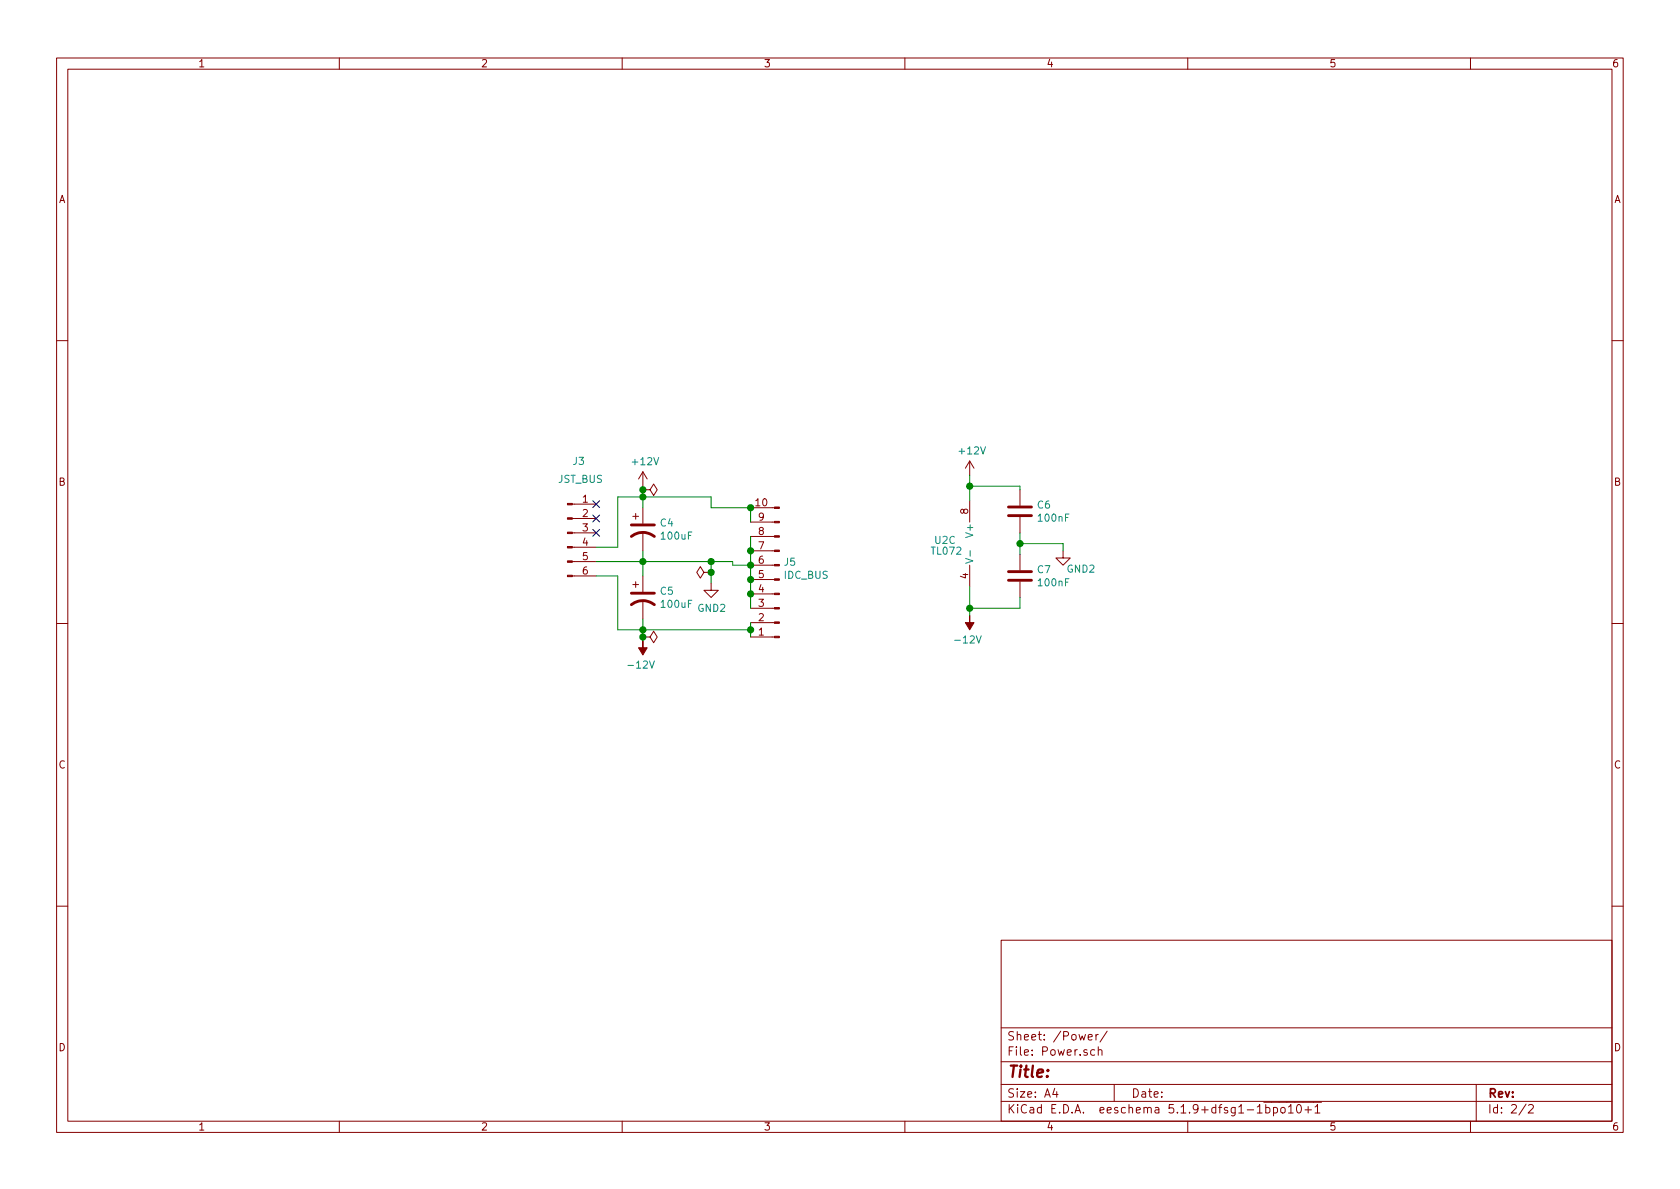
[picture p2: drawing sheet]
<svg xmlns="http://www.w3.org/2000/svg" width="297mm" height="210mm" viewBox="0 0 297 210" stroke-linecap="round" stroke-linejoin="round" font-family="sans-serif">
<g fill="none" stroke="#840000" stroke-width=".18">
<path d="M10 10.3h277v189.9h-277zM12 12.2h273v186.1h-273zM60 10.3v1.9M110 10.3v1.9M160 10.3v1.9M210 10.3v1.9M260 10.3v1.9M10 60.2h2M285 60.2h2M101.2 99.3h4.2M101.2 96.8h4.2M101.2 94.2h4.2"/>
<path d="M101.2 91.7h4.2M101.2 89.1h4.2M111.9 91.3h1M112.4 90.8v1M113.7 86.6h1.2l.7-1 .6 1-.6 1-.7-1M113.7 86.6h.1M113.7 83.4l-.8 1.3M113.7 83.4v2.6M113.7 89.8v2.8M113.7 94.1v3.3M113.7 83.4l.7 1.3M132.7 89.8h4.2"/>
<path d="M132.7 92.3h4.2M132.7 94.9h4.2M132.7 97.4h4.2M132.7 99.9h4.2M171.4 81.5l-.7 1.3M171.4 81.5v2.6M171.4 88.5v3.8M171.4 99.9v3.9M171.4 81.5l.8 1.3M180.3 86.6v2.8M180.3 91.4v2.8M180.3 98v2.8"/>
<path d="M188 97.4v1.3h1.2l-1.2 1.2-1.3-1.2h1.3M10 110.3h2M101.2 101.8h4.2M111.9 103.4h1M112.4 102.9v1M113.7 112.6h1.2l.7-1 .6 1-.6 1.1-.7-1.1M113.7 112.6h.1M113.7 101.8v2.8M113.7 106.2v3.3M124.5 101.2l-.7-1-.6 1 .6 1 .7-1h1.2M125.7 101.2h.1M125.7 103.1v1.3h1.3l-1.3 1.3-1.2-1.3h1.2"/>
<path d="M132.7 102.5h4.2M132.7 105h4.2M132.7 107.6h4.2M132.7 110.1h4.2M132.7 112.6h4.2M180.3 102.9v2.8M285 110.3h2M10 160.2h2M177 166.3h108v32h-108zM285 160.2h2M60 198.3v1.9M110 198.3v1.9"/>
<path d="M160 198.3v1.9M177 194.8h108M177 191.8h108M177 187.8h108M177 181.8h108M186.5 192.5l-.4 1h1M186.8 193v1M192.4 183.4l.7-.1v-.3l-.5-.1-.2 .2 .1 .7h.6M193.5 185.7l-.4-.1-.3 .3 .1 .6 .2 .1 .4-.1M193.8 182.9v1M194.2 185.7h.1a.37 .37 0 0 1 .5 .1v.8M194.2 182.9l-.4 .2v.1"/>
<path d="M194.2 185.1v1.5M195.8 182.3l-1.3 2M197 191.8v3M210 198.3v1.9M222.3 196.8h.9M223.4 194.9h10.3M223.8 195.9l.4-.1 .3 .3v.6l-.3 .1-.4-.1M223.8 195.3v1.5M225.2 195.9l.4-.1 .3 .3-.1 .6-.2 .1-.4-.1M225.2 195.8v1.5M226.5 196l.2-.2 .5 .2v.5l-.1 .2-.4 .1-.2-.1zM227.8 195.8l.4-.5v1.5"/>
<path d="M227.8 196.8h.9M229.4 195.4l.2-.1a.8 .8 0 0 1 .5 .8 .8 .8 0 0 1-.5 .7 1 1 0 0 1-.2-1.4zM230.7 196.3h1.2M231.3 195.7v1.1M232.5 195.8l.4-.5v1.5M232.5 196.8h.9M260 198.3v1.9M261 191.8v6.5M269.8 195.2l-1.2 2M270.3 195.5l.2-.2h.3l.3 .5-.9 1h.9"/>
</g>
<g fill="#840000" stroke="#840000" stroke-width=".18">
<path d="M171.4 108.8v1.3h.8l-.8 1.3-.7-1.3h.7z"/>
<path d="M136.9 89.7h.9v.2h-.9z"/>
<path d="M136.9 92.2h.9v.3h-.9z"/>
<path d="M136.9 94.7h.9v.3h-.9z"/>
<path d="M136.9 97.3h.9v.2h-.9z"/>
<path d="M136.9 99.8h.9v.3h-.9z"/>
<path d="M136.9 102.4h.9v.2h-.9z"/>
<path d="M136.9 104.9h.9v.3h-.9z"/>
<path d="M136.9 107.4h.9v.3h-.9z"/>
<path d="M136.9 110h.9v.2h-.9z"/>
<path d="M136.9 112.5h.9v.3h-.9z"/>
<path d="M113.7 113.3v1.2h.7l-.7 1.3-.8-1.3h.8z"/>
<path d="M100.3 101.7h.9v.3h-.9z"/>
<path d="M100.3 99.2h.9v.2h-.9z"/>
<path d="M100.3 96.6h.9v.3h-.9z"/>
<path d="M100.3 94.1h.9v.3h-.9z"/>
<path d="M100.3 91.6h.9v.2h-.9z"/>
<path d="M100.3 89h.9v.3h-.9z"/>
</g>
<path d="M111.6 94.9a3.3 3.3 0 0 1 4.1 0M111.6 92.8h4.1M178.3 91.2h4.1M178.3 89.7h4.1M111.6 106.9a3.3 3.3 0 0 1 4.1 0M111.6 104.9h4.1M178.3 102.6h4.1M178.3 101.1h4.1" fill="none" stroke="#840000" stroke-width=".51"/>
<path d="M170.7 98.7l1.3 .5-1.3 .4M171.5 97.4v.9" fill="none" stroke="#008484" stroke-width=".18"/>
<g fill="none" stroke="#008400" stroke-width=".18">
<path d="M105.4 99.3h24.1v.6h3.2M113.7 86v3.8M113.7 97.4v4.4M125.7 99.3v3.8M132.7 92.3v-2.5h-7v-1.9h-16.5v8.9h-3.8M132.7 94.9v12.7M171.4 86h8.9v.6M171.4 84.1v4.4M180.3 94.2v3.8M180.3 96.1h7.7v1.3M105.4 101.8h3.8v9.6h23.5M113.7 109.5v3.8"/>
<path d="M132.7 110.1v2.5M171.4 103.8v5M180.3 105.7v1.9h-8.9"/>
</g>
<g fill="#008400" stroke="#008400" stroke-width=".25">
<circle cx="132.7" cy="99.9" r=".51"/>
<circle cx="125.7" cy="99.3" r=".51"/>
<circle cx="132.7" cy="102.5" r=".51"/>
<circle cx="113.7" cy="99.3" r=".51"/>
<circle cx="132.7" cy="89.8" r=".51"/>
<circle cx="132.7" cy="105" r=".51"/>
<circle cx="113.7" cy="87.9" r=".51"/>
<circle cx="180.3" cy="96.1" r=".51"/>
<circle cx="171.5" cy="86" r=".51"/>
<circle cx="113.7" cy="111.4" r=".51"/>
<circle cx="171.5" cy="107.6" r=".51"/>
<circle cx="132.7" cy="111.4" r=".51"/>
<circle cx="132.7" cy="97.4" r=".51"/>
<circle cx="113.7" cy="112.6" r=".51"/>
<circle cx="125.7" cy="101.2" r=".51"/>
<circle cx="113.7" cy="86.6" r=".51"/>
</g>
<path d="M104.8 88.5l1.2 1.3M104.8 91.1l1.2 1.2M104.8 93.6l1.2 1.2M106 88.5l-1.2 1.3M106 91.1l-1.2 1.2M106 93.6l-1.2 1.2" fill="none" stroke="#000084" stroke-width=".18"/>
<text font-size="2.8" fill="#840000" x="178" y="190.5">Title:</text>
<g font-size="2.1" fill="#840000">
<text x="178" y="184">Sheet: /Power/</text>
<text x="178" y="186.7">File: Power.sch</text>
<text x="178" y="196.9">KiCad E.D.A. eeschema 5.1.9+dfsg1-1bpo10+1</text>
<text x="178" y="194.1">Size: A4</text>
<text x="200" y="194.1">Date:</text>
<text x="263" y="194.1">Rev:</text>
<text x="263" y="196.9">Id: 2/2</text>
</g>
<g font-size="1.8" fill="#840000">
<text x="35" y="11.9">1</text>
<text x="85" y="11.9">2</text>
<text x="135" y="11.9">3</text>
<text x="185" y="11.9">4</text>
<text x="235" y="11.9">5</text>
<text x="285" y="11.9">6</text>
<text x="10.4" y="35.9">A</text>
<text x="285.4" y="35.9">A</text>
<text x="10.4" y="85.9">B</text>
<text x="103" y="88.9">1</text>
<text x="133.7" y="89.5">10</text>
<text x="285.4" y="85.9">B</text>
<text x="103" y="91.4">2</text>
<text x="103" y="94">3</text>
<text x="134.1" y="94.6">8</text>
<text x="134.1" y="92.1">9</text>
<text x="171.2" y="90.9" transform="rotate(-90 171.2 90.9)">8</text>
<text x="103" y="96.5">4</text>
<text x="103" y="99.1">5</text>
<text x="103" y="101.6">6</text>
<text x="134.1" y="99.7">6</text>
<text x="134.1" y="97.1">7</text>
<text x="134.1" y="107.3">3</text>
<text x="134.1" y="104.8">4</text>
<text x="134.1" y="102.2">5</text>
<text x="171.2" y="102.3" transform="rotate(-90 171.2 102.3)">4</text>
<text x="134.1" y="112.4">1</text>
<text x="134.1" y="109.8">2</text>
<text x="10.4" y="135.9">C</text>
<text x="285.4" y="135.9">C</text>
<text x="10.4" y="185.9">D</text>
<text x="285.4" y="185.9">D</text>
<text x="35" y="199.9">1</text>
<text x="85" y="199.9">2</text>
<text x="135" y="199.9">3</text>
<text x="185" y="199.9">4</text>
<text x="235" y="199.9">5</text>
<text x="285" y="199.9">6</text>
</g>
<g font-size="1.8" fill="#008484">
<text x="101.4" y="82.2">J3</text>
<text x="112" y="82.3">+12V</text>
<text x="169.7" y="80.4">+12V</text>
<text x="98.7" y="85.4">JST_BUS</text>
<text x="183.5" y="89.9">C6</text>
<text x="116.8" y="93.1">C4</text>
<text x="117" y="95.4">100uF</text>
<text x="172.1" y="94.7" transform="rotate(-90 172.1 94.7)">V+</text>
<text x="183.7" y="92.2">100nF</text>
<text x="138.7" y="100">J5</text>
<text x="164.8" y="98.1">TL072</text>
<text x="165.3" y="96.2">U2C</text>
<text x="183.5" y="101.4">C7</text>
<text x="188.7" y="101.3">GND2</text>
<text x="116.8" y="105.2">C5</text>
<text x="117" y="107.5">100uF</text>
<text x="138.7" y="102.4">IDC_BUS</text>
<text x="183.7" y="103.7">100nF</text>
<text x="123.4" y="108.2">GND2</text>
<text x="169.2" y="113.8">-12V</text>
<text x="111.4" y="118.2">-12V</text>
</g>
</svg>
